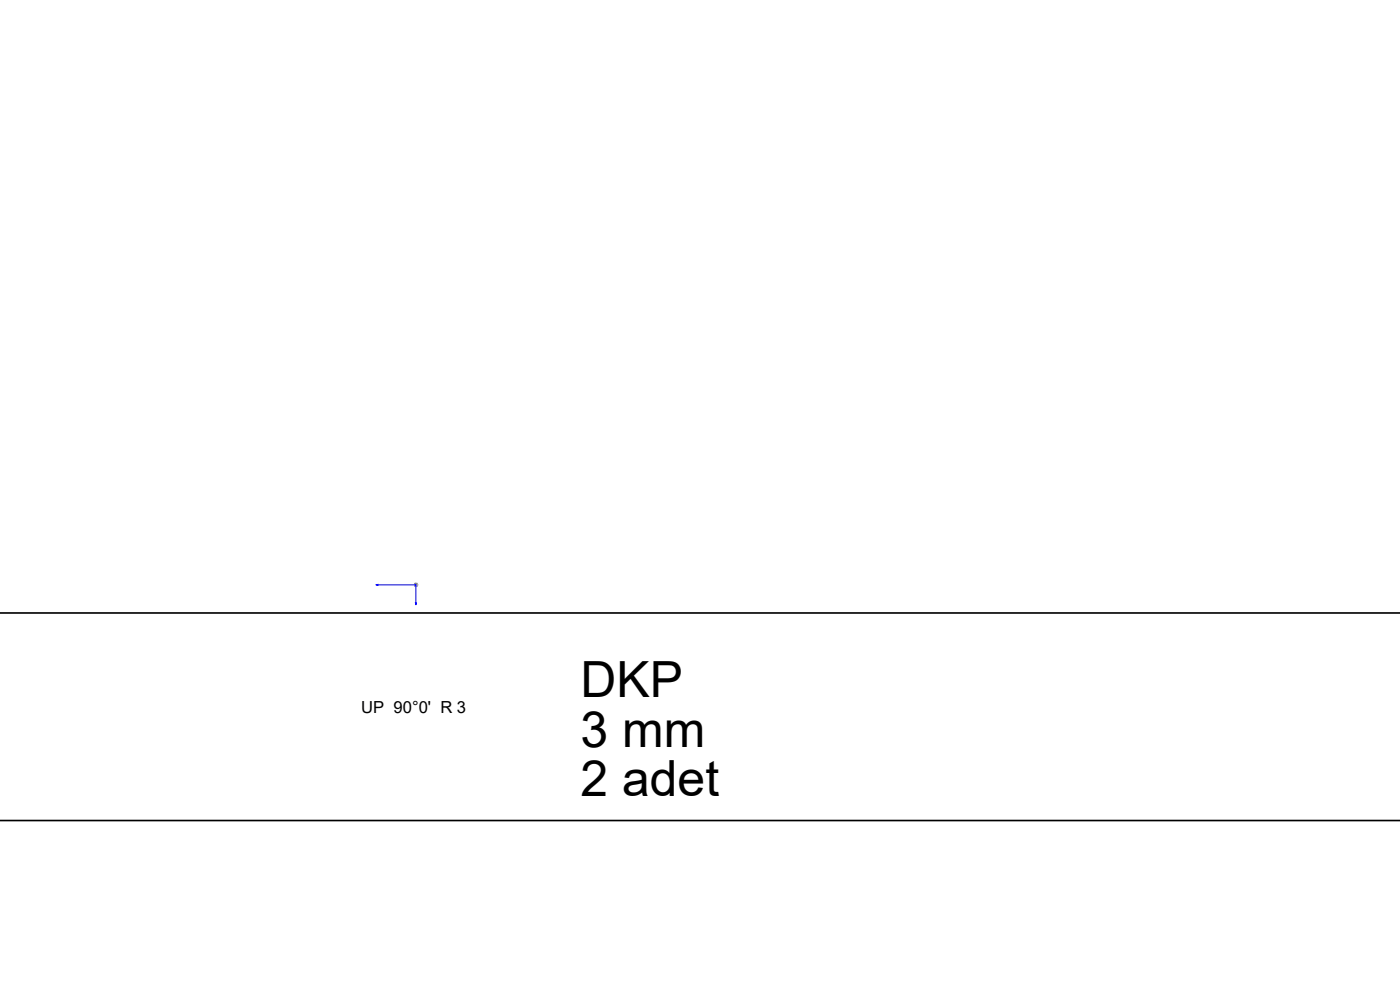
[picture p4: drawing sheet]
<svg xmlns="http://www.w3.org/2000/svg" width="297mm" height="210mm" viewBox="0 0 297 210" stroke-linecap="round" stroke-linejoin="round" font-family="sans-serif">
<path d="M79.8 124.1l.4-.1v.2zM79.8 124.1h8.4v4.2M88.1 127.9h.2l-.1 .4z" fill="none" stroke="#00f" stroke-width=".21"/>
<path d="M87.7 124.1h1.1M87.9 123.7l.7 .7M88.2 123.5v1.1M88.6 123.7l-.7 .7" fill="none" stroke="#808080" stroke-width=".21"/>
<path d="M88.1 127.9l.1 .4 .1-.4zM79.8 124.1l.4 .1v-.2z" fill="#00f"/>
<path d="M0 130h297.1M0 174.1h297.1" fill="none" stroke="#000" stroke-width=".35"/>
<g font-size="10.6">
<text x="123.2" y="147.8">DKP</text>
<text x="123.2" y="158.4">3 mm</text>
<text x="123.2" y="168.9">2 adet</text>
</g>
<text font-size="3.5" x="76.6" y="151.2">UP 90°0' R 3</text>
</svg>
